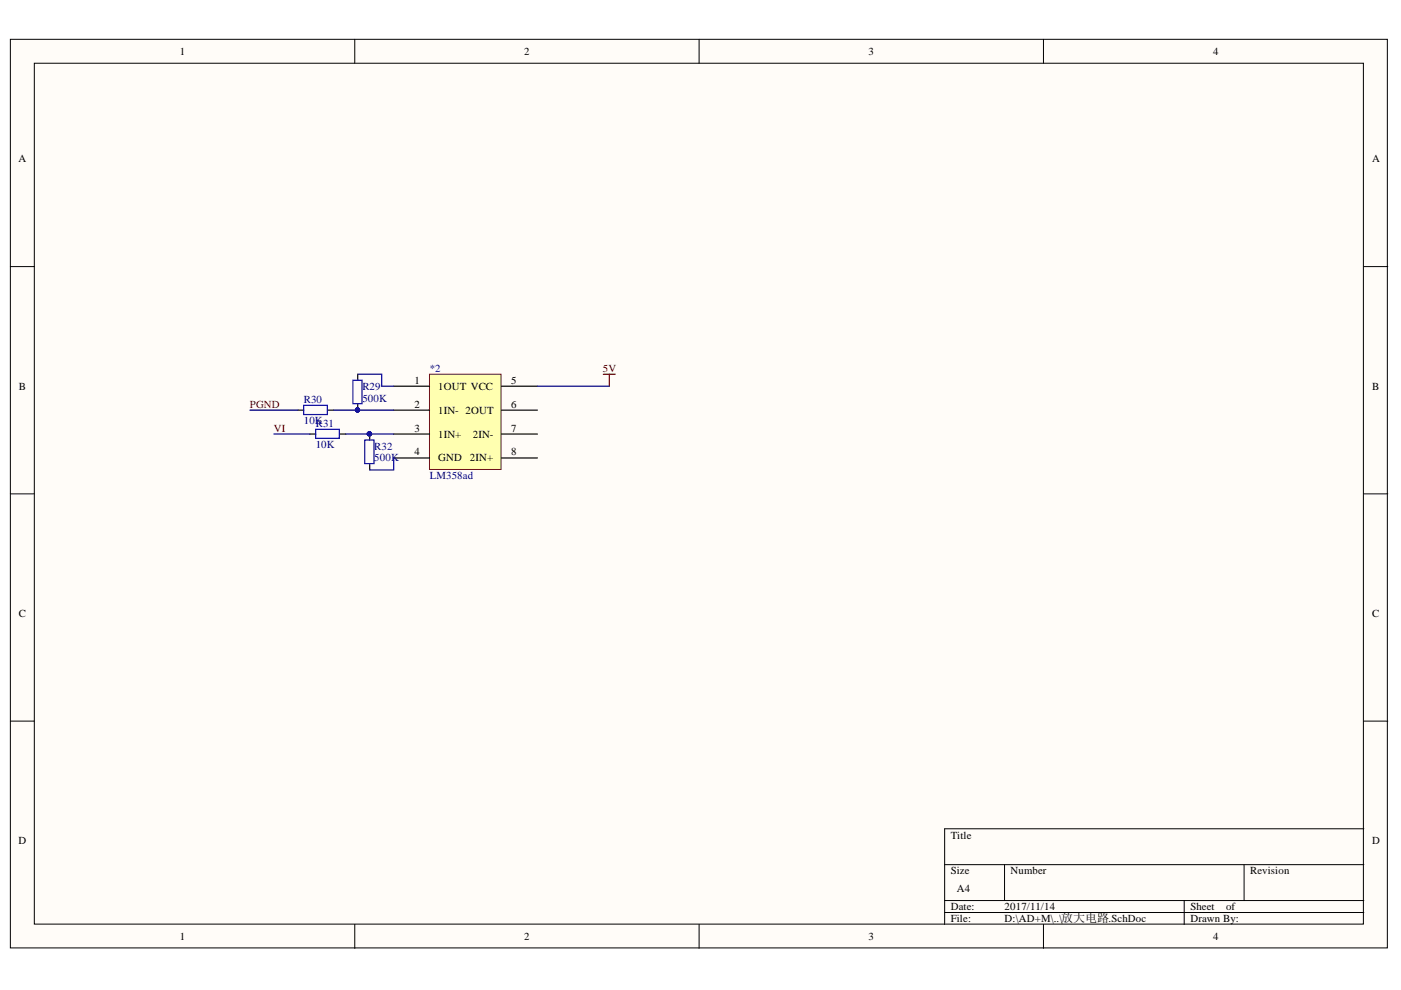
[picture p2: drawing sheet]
<svg xmlns="http://www.w3.org/2000/svg" width="297mm" height="210mm" viewBox="0 0 297 210" stroke-linecap="round" stroke-linejoin="round" font-family="sans-serif">
<g fill="#fffcf8" stroke="#000" stroke-width=".21">
<path d="M2.2 8.3h291.9v192.7h-291.9z"/>
<path d="M7.3 13.4h281.8v182.5h-281.8z"/>
</g>
<g fill="none" stroke="#000" stroke-width=".21">
<path d="M75.2 8.3v5.1M148.2 8.3v5.1M221.2 8.3v5.1M2.2 56.5h5.1M289.2 56.5h5M2.2 104.7h5.1M289.2 104.7h5M2.2 152.9h5.1M289.2 152.9h5M289.2 175.7h-88.9v20.3M75.2 196v5.1M148.2 196v5.1"/>
<path d="M200.3 183.3h88.9M200.3 190.9h88.9M200.3 193.5h88.9M213 183.3v7.6M221.2 196v5.1M251.1 190.9v5.1M263.8 183.3v7.6"/>
</g>
<path d="M91.1 79.3h15.1v20.2h-15.1z" fill="#ffffb0" stroke="#800000" stroke-width=".21"/>
<g fill="none" stroke="#000" stroke-width=".25">
<path d="M75.8 79.3v1.3M63.1 87h1.3M65.7 92h1.3M69.5 87h1.3M72 92h1.3M75.8 85.7v1.3M78.4 92v1.3M78.4 98.4v1.2M83.5 81.9h7.6M83.5 87h7.6M83.5 92h7.6M83.5 97.1h7.6"/>
<path d="M106.3 81.9h7.6M106.3 87h7.6M106.3 92h7.6M106.3 97.1h7.6"/>
</g>
<path d="M127.9 79.3h2.5M129.2 79.3v2.6" fill="none" stroke="#800000" stroke-width=".25"/>
<path d="M64.4 85.9h5v2h-5zM66.9 91h5v1.9h-5zM74.8 80.6h2v5h-2zM77.3 93.3h2v5h-2z" fill="none" stroke="#00f" stroke-width=".25"/>
<g fill="#000080" stroke="#000080" stroke-width=".21">
<circle cx="78.3" cy="92" r=".46"/>
<circle cx="75.8" cy="86.9" r=".46"/>
</g>
<path d="M75.8 79.3h5.1v2.6h2.6M53 87h10.1M58.1 92h7.6M70.8 87h12.7M73.3 92h10.2M83.5 97.1v2.5h-5.1M113.9 81.9h15.3" fill="none" stroke="#000080" stroke-width=".25"/>
<g font-size="2.3">
<text x="38.1" y="11.6">1</text>
<text x="111.1" y="11.6">2</text>
<text x="184.2" y="11.6">3</text>
<text x="257.2" y="11.6">4</text>
<text x="3.9" y="34.4">A</text>
<text x="290.9" y="34.4">A</text>
<text x="4" y="82.6">B</text>
<text x="87.9" y="81.4">1</text>
<text x="92.9" y="82.6">1OUT VCC</text>
<text x="108.4" y="81.4">5</text>
<text x="290.9" y="82.6">B</text>
<text x="87.9" y="86.4">2</text>
<text x="92.9" y="87.7">1IN- 2OUT</text>
<text x="108.4" y="86.4">6</text>
<text x="87.9" y="91.5">3</text>
<text x="92.9" y="92.8">1IN+</text>
<text x="100.2" y="92.8">2IN-</text>
<text x="108.4" y="91.5">7</text>
<text x="87.9" y="96.6">4</text>
<text x="92.9" y="97.8">GND</text>
<text x="99.6" y="97.8">2IN+</text>
<text x="108.4" y="96.6">8</text>
<text x="4" y="130.8">C</text>
<text x="290.9" y="130.8">C</text>
<text x="3.9" y="179">D</text>
<text x="201.6" y="177.8">Title</text>
<text x="290.9" y="179">D</text>
<text x="201.6" y="185.4">Size</text>
<text x="214.3" y="185.4">Number</text>
<text x="265.1" y="185.4">Revision</text>
<text x="202.8" y="189.2">A4</text>
<text x="201.6" y="193">Date:</text>
<text x="201.6" y="195.5">File:</text>
<text x="213" y="193">2017/11/14</text>
<text x="213" y="195.5">D:\AD+M\..\放大电路.SchDoc</text>
<text x="252.4" y="193">Sheet</text>
<text x="252.4" y="195.5">Drawn By:</text>
<text x="259.9" y="193">of</text>
<text x="38.1" y="199.3">1</text>
<text x="111.1" y="199.3">2</text>
<text x="184.2" y="199.3">3</text>
<text x="257.2" y="199.3">4</text>
</g>
<g font-size="2.3" fill="#000080">
<text x="76.8" y="82.6">R29</text>
<text x="91.1" y="78.8">*2</text>
<text x="64.4" y="90">10K</text>
<text x="64.4" y="85.4">R30</text>
<text x="76.8" y="85.2">500K</text>
<text x="66.9" y="95.1">10K</text>
<text x="66.9" y="90.5">R31</text>
<text x="79.4" y="95.3">R32</text>
<text x="79.4" y="97.8">500K</text>
<text x="91.1" y="101.6">LM358ad</text>
</g>
<g font-size="2.3" fill="#800000">
<text x="127.8" y="78.8">5V</text>
<text x="53" y="86.4">PGND</text>
<text x="58.1" y="91.5">VI</text>
</g>
</svg>
